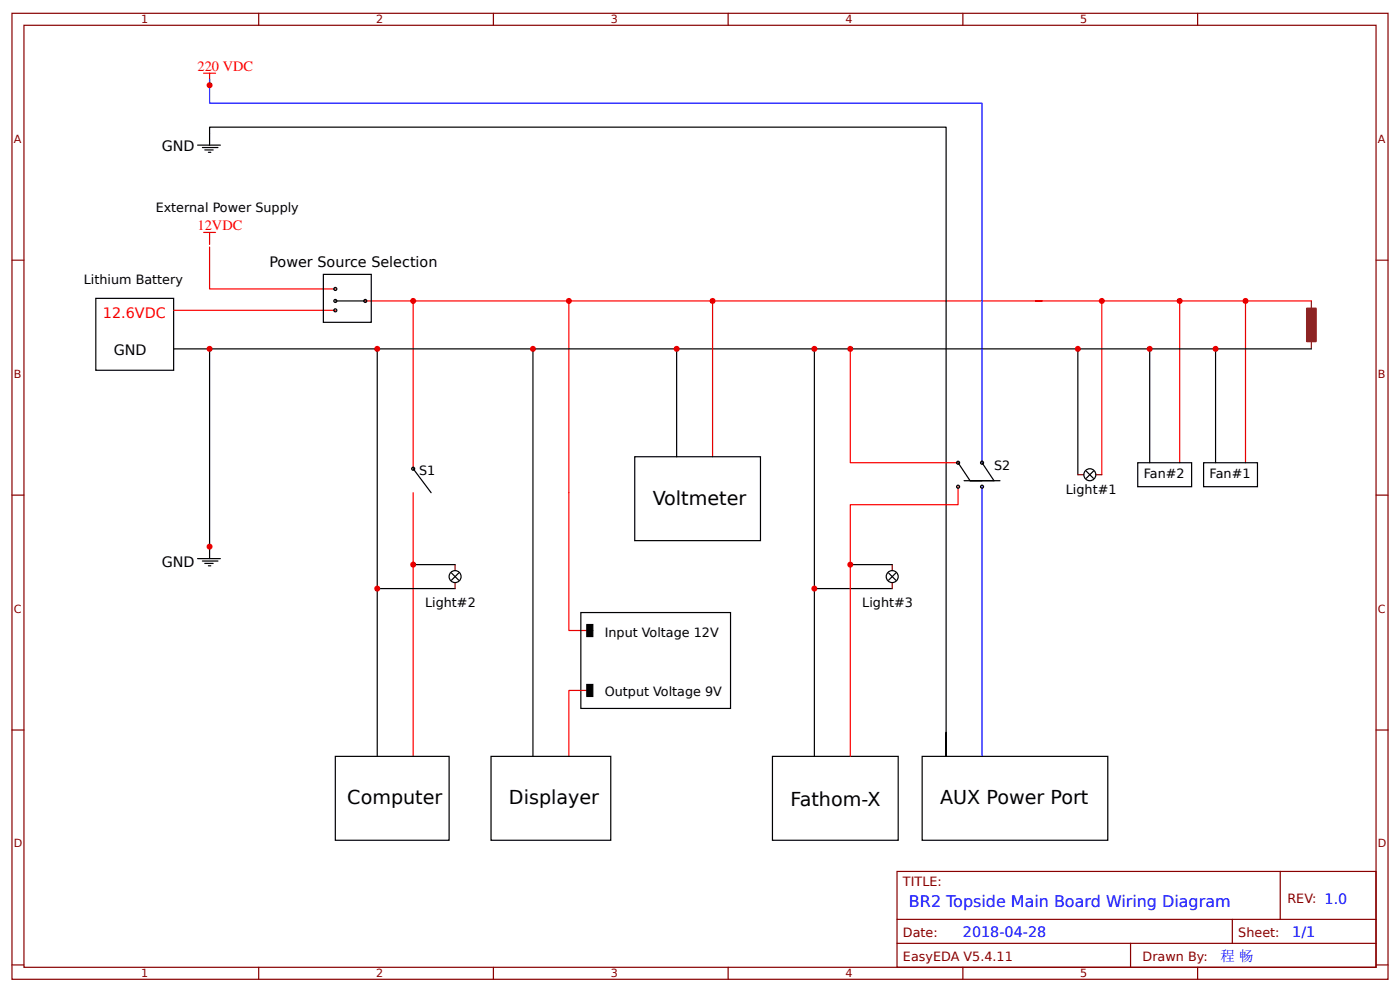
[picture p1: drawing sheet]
<svg xmlns="http://www.w3.org/2000/svg" width="309mm" height="219mm" viewBox="0 0 309 219" stroke-linecap="round" stroke-linejoin="round" font-family="sans-serif">
<g fill="none" stroke="#800" stroke-width=".26">
<path d="M2.6 2.9h304.1v213.3h-304.1zM5.3 5.6h298.7v207.9h-298.7zM57.1 2.9v2.7M109 2.9v2.7M160.9 2.9v2.7M212.7 2.9v2.7M264.6 2.9v2.7M2.6 57.4h2.7M304 57.4h2.7M2.6 109.3h2.7M238.1 104.8h1.3M242.1 104.8h1.3"/>
<path d="M304 109.3h2.7M100.5 124.6v1.4M100.5 128.6v1.3M197.1 124.6v1.4M197.1 128.6v1.3M2.6 161.2h2.7M304 161.2h2.7M198.2 192.4h105.8v21.1h-105.8zM282.8 192.4v10.6M2.6 213h2.7M57.1 213.5v2.7M109 213.5v2.7"/>
<path d="M160.9 213.5v2.7M198.2 203h105.8M198.2 208.3h105.8M212.7 213.5v2.7M249.8 208.3v5.2M264.6 213.5v2.7M272.3 203v5.3M304 213h2.7"/>
</g>
<g fill="none" stroke="#000" stroke-width=".26">
<path d="M43.7 32h5M44.7 32.6h3.5M45.2 33.1h1.9M46 33.6h.6M46.3 32v-3.9h162.7v138.9v-5.3M21.2 65.9h17.2v15.8h-17.2zM38.4 77h251.3M46.3 77v46.3M71.4 60.6h10.6v10.6h-10.6zM74.1 66.4h6.6M83.3 77v90M117.7 77v90"/>
<path d="M149.5 77v23.8M179.9 77v90M238.1 77v27.8M254 77v25.2M268.6 77v25.2M91.3 103.5l3.9 5.3M140.2 100.8h27.8v18.6h-27.8zM211.7 102.2l2.6 3.9M213 106.1h7.9M217 102.2l2.6 3.9M240 104l1.6 1.6M241.6 104l-1.6 1.6"/>
<path d="M251.4 102.2h11.9v5.2h-11.9zM265.9 102.2h11.9v5.2h-11.9zM43.7 123.3h5M44.7 123.9h3.5M45.2 124.4h1.9M46 124.9h.6M83.3 129.9h17.2M91.3 124.6h9.2M99.7 126.5l1.6 1.6M101.3 126.5l-1.6 1.6M128.3 135.2h33.1v21.2h-33.1zM179.9 129.9h17.2"/>
<path d="M187.9 124.6h9.2M196.3 126.5l1.6 1.6M197.9 126.5l-1.6 1.6M74.1 167h25.1v18.5h-25.1zM108.5 167h26.4v18.5h-26.4zM170.7 167h27.7v18.5h-27.7zM203.7 167h41v18.5h-41z"/>
<circle cx="74.1" cy="68.5" r=".33"/>
<circle cx="74.1" cy="63.8" r=".33"/>
<circle cx="74.1" cy="66.4" r=".33"/>
<circle cx="80.7" cy="66.4" r=".33"/>
<circle cx="91.3" cy="103.5" r=".33"/>
<circle cx="211.7" cy="107.4" r=".33"/>
<circle cx="211.7" cy="102.2" r=".33"/>
<circle cx="217" cy="102.2" r=".33"/>
<circle cx="217" cy="107.4" r=".33"/>
<circle cx="240.8" cy="104.8" r="1.32"/>
<circle cx="100.5" cy="127.3" r="1.32"/>
<circle cx="197.1" cy="127.3" r="1.32"/>
</g>
<g fill="none" stroke="#f00" stroke-width=".26">
<path d="M45 16.2h2.6M46.3 16.2v2.6M45 51.3h2.6M46.3 54.5v9.3h27.8M46.3 51.3v2.7M38.4 68.5h35.7M80.7 66.4h209M91.3 66.4v37.1M125.7 66.4v72.8h5.3M157.4 66.4v34.4M187.9 77v25.2h23.8M243.4 66.4v38.4"/>
<path d="M260.6 66.4v35.8M275.2 66.4v35.8M91.3 108.8v58.2M211.7 107.4v4h-23.8v55.6M129.6 152.4h-3.9v14.6"/>
</g>
<path d="M289.7 66.4v2.7M289.7 74.4v2.6" fill="none" stroke="#8d2323" stroke-width=".26"/>
<path d="M288.7 68.1l1.9-.1 .2 .2v7.1l-.2 .1h-1.8l-.1-.1z" fill="#8d2323" stroke="#8d2323" stroke-width=".26"/>
<path d="M129.6 137.9h1.4v2.6h-1.4zM129.6 151.1h1.4v2.6h-1.4z" fill="#000" stroke="#000" stroke-width=".26"/>
<path d="M46.3 17.5v5.3h170.7v79.4M217 107.4v59.6" fill="none" stroke="#00f" stroke-width=".26"/>
<g fill="#c00">
<circle cx="187.9" cy="124.6" r=".66"/>
<circle cx="187.9" cy="77" r=".66"/>
<circle cx="91.3" cy="124.6" r=".66"/>
<circle cx="83.3" cy="129.9" r=".66"/>
<circle cx="149.5" cy="77" r=".66"/>
<circle cx="83.3" cy="77" r=".66"/>
<circle cx="117.7" cy="77" r=".66"/>
<circle cx="179.9" cy="129.9" r=".66"/>
<circle cx="179.9" cy="77" r=".66"/>
<circle cx="238.1" cy="77" r=".66"/>
<circle cx="254" cy="77" r=".66"/>
<circle cx="268.6" cy="77" r=".66"/>
<circle cx="243.4" cy="66.4" r=".66"/>
<circle cx="260.6" cy="66.4" r=".66"/>
<circle cx="275.2" cy="66.4" r=".66"/>
<circle cx="157.4" cy="66.4" r=".66"/>
<circle cx="91.3" cy="66.4" r=".66"/>
<circle cx="125.7" cy="66.4" r=".66"/>
<circle cx="46.3" cy="120.7" r=".66"/>
<circle cx="46.3" cy="77" r=".66"/>
<circle cx="46.3" cy="18.8" r=".66"/>
</g>
<g font-size="4.2">
<text x="144.2" y="111.4">Voltmeter</text>
<text x="76.7" y="177.6">Computer</text>
<text x="112.4" y="177.6">Displayer</text>
<text x="174.6" y="177.8">Fathom-X</text>
<text x="207.7" y="177.6">AUX Power Port</text>
</g>
<text font-size="3.5" fill="#00f" x="200.8" y="200.3">BR2 Topside Main Board Wiring Diagram</text>
<g font-size="3.2" fill="#f00">
<text x="43.7" y="15.6">220 VDC</text>
<text x="43.7" y="50.8">12VDC</text>
<text x="22.8" y="70.1">12.6VDC</text>
</g>
<g font-size="3.2">
<text x="35.7" y="33.4">GND</text>
<text x="59.5" y="59">Power Source Selection</text>
<text x="25.1" y="78.3">GND</text>
<text x="35.7" y="125.2">GND</text>
</g>
<g font-size="3.2" fill="#00f">
<text x="212.7" y="206.9">2018-04-28</text>
<text x="285.5" y="206.9">1/1</text>
<text x="269.6" y="212.2">程 畅</text>
</g>
<g font-size="2.8">
<text x="34.4" y="46.8">External Power Supply</text>
<text x="18.5" y="62.6">Lithium Battery</text>
<text x="92.6" y="104.8">S1</text>
<text x="219.6" y="103.7">S2</text>
<text x="252.7" y="105.6">Fan#2</text>
<text x="267.2" y="105.6">Fan#1</text>
<text x="235.5" y="109">Light#1</text>
<text x="93.9" y="133.9">Light#2</text>
<text x="190.5" y="133.9">Light#3</text>
<text x="133.6" y="140.7">Input Voltage 12V</text>
<text x="133.6" y="153.7">Output Voltage 9V</text>
</g>
<g font-size="2.8" fill="#800">
<text x="199.5" y="195.6">TITLE:</text>
<text x="284.4" y="199.3">REV: 1.0</text>
<text x="199.5" y="206.9">Date:</text>
<text x="273.6" y="206.9">Sheet:</text>
<text x="199.5" y="212.2">EasyEDA V5.4.11</text>
<text x="252.4" y="212.2">Drawn By:</text>
</g>
<g font-size="2.5" fill="#800">
<text x="31.2" y="5.2">1</text>
<text x="83.1" y="5.2">2</text>
<text x="134.9" y="5.2">3</text>
<text x="186.8" y="5.2">4</text>
<text x="238.7" y="5.2">5</text>
<text x="3" y="31.5">A</text>
<text x="304.4" y="31.5">A</text>
<text x="3" y="83.4">B</text>
<text x="304.4" y="83.4">B</text>
<text x="3" y="135.2">C</text>
<text x="304.4" y="135.2">C</text>
<text x="3" y="187.1">D</text>
<text x="304.4" y="187.1">D</text>
<text x="31.2" y="215.8">1</text>
<text x="83.1" y="215.8">2</text>
<text x="134.9" y="215.8">3</text>
<text x="186.8" y="215.8">4</text>
<text x="238.7" y="215.8">5</text>
</g>
</svg>
